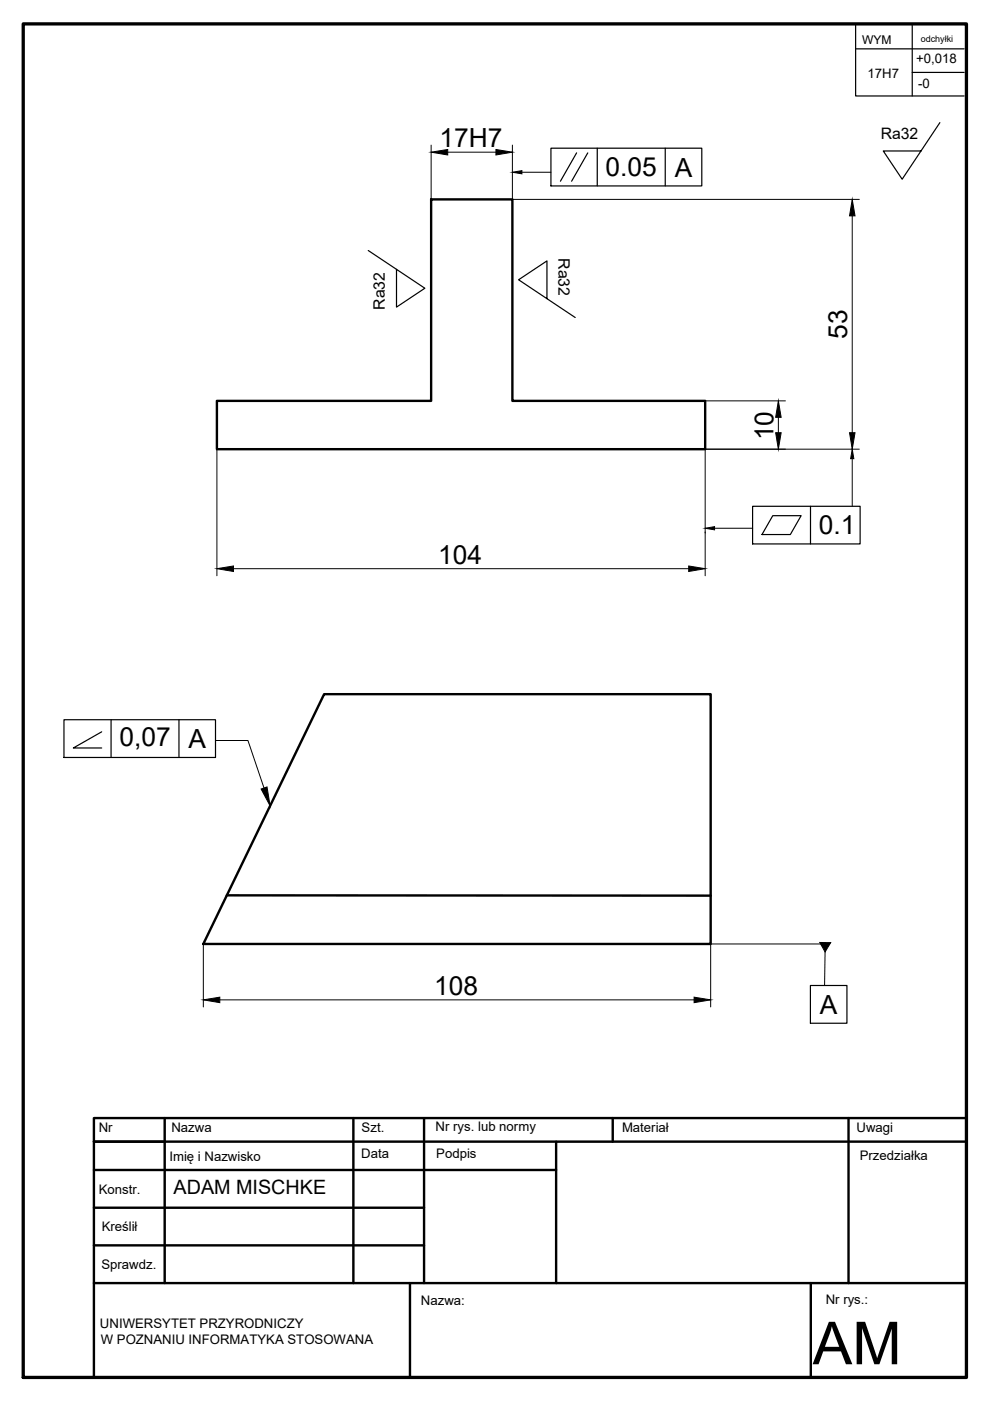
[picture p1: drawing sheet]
<svg xmlns="http://www.w3.org/2000/svg" width="210mm" height="297mm" viewBox="0 0 210 297" stroke-linecap="round" stroke-linejoin="round" font-family="sans-serif">
<!-- layer: linia obramowania -->
<path d="M4.9 5.1h200v286.9h-200z" fill="none" stroke="#000" stroke-width=".7"/>
<!-- layer: linia cienka -->
<path d="M34.9 237.1h95M179.9 237.1h25v4.9M19.9 248.1v43.9h185M34.9 242v30M117.9 242h12M86.9 272h3M171.9 272h8" fill="none" stroke="#000" stroke-width=".21"/>
<!-- layer: linia gruba -->
<g fill="none" stroke="#000" stroke-width=".51">
<path d="M46 85h45.4v-42.7h17.2v42.7h40.9v10.2h-103.5zM68.7 147.2h82v52.9h-107.6zM48.1 189.8l102.6 .1M34.9 237.1v34.9M74.9 237.1v34.9M89.9 237.1v34.9M129.9 237.1v4.9M179.9 237.1v34.9M204.9 237.1h-185v54.9M19.9 242h185M19.9 256.1h70M19.9 248.1h98"/>
<path d="M117.9 242v30M19.9 272h185M19.9 264h70M86.9 272v20M171.9 272v20"/>
</g>
<!-- layer: wymiar cienka -->
<g fill="none" stroke="#000" stroke-width=".21">
<path d="M91.4 30.8v11.5M94.9 32.3h10.2M108.6 30.8v11.5h73.6M110.7 36.5h6.1M180.7 45.8v45.9M46 95.2v26.9M108.6 95.2h73.6M149.5 95.2v26.9M149.5 85h17M165 88.5v3.2M180.7 97.2v10.1M149.5 113h.1"/>
<path d="M151.5 112h8.1M49.5 120.6h96.5M45.7 157h6.9l3.4 10.1M43.1 200.1v13.4M46.6 212h100.6M174.9 201.8l-.1 7.1M175.6 200.1h-24.9v13.4"/>
</g>
<g fill="#000" stroke="#000" stroke-width=".21">
<path d="M91.4 32.3l3.5-.6v1.2zM105.1 31.7l3.5 .6-3.5 .6zM108.6 36.5l2.1-.3v.7zM180.7 42.3l.6 3.5h-1.2zM165 85l.6 3.5h-1.1zM164.5 91.7h1.1l-.6 3.5zM180.1 91.7h1.2l-.6 3.5zM180.7 95.2l.3 2h-.6zM149.5 112l2-.3v.6zM46 120.6l3.5-.6v1.2zM146 120l3.5 .6-3.5 .6zM55.4 167.3l1.2-.5 .7 4.1z"/>
<path d="M173.8 199.8l2.3 .1-1.2 1.9zM43.1 212l3.5-.6v1.2zM147.2 211.4l3.5 .6-3.5 .6z"/>
</g>
<!-- layer: 0 -->
<g fill="none" stroke="#000" stroke-width=".25">
<path d="M181.4 5.4v14.9h23M181.4 10.4h23M193.4 5.4v14.9M193.4 15.4h11M116.8 31.4h32v8h-32zM122.3 32.4l-3.5 6M124.6 32.4l-3.4 6M126.6 31.4v8M141 31.4v8M199.3 26l-8 12-4-6h8M78.1 53.1l12 8-6 4v-8M116 63.3v-8l-6 4 12 8"/>
<path d="M159.6 107.3h22.8v8h-22.8zM163.8 109.3h6.1l-2.3 4h-6zM171.8 107.3v8"/>
</g>
<!-- layer: wymiar cienka -->
<path d="M13.6 152.6h32.1v8h-32.1zM21.6 155.2l-6 3.4h6M23.6 152.6v8M37.9 152.6v8M171.8 208.9h7.8v8h-7.8z" fill="none" stroke="#000" stroke-width=".25"/>
<text font-size="12.6" x="172.3" y="289.2">AM</text>
<g font-size="5.6">
<text x="93.2" y="31.3">17H7</text>
<text x="128.4" y="37.4">0.05</text>
<text x="143.1" y="37.4">A</text>
<text x="179.6" y="71.8" transform="rotate(-90 179.6 71.8)">53</text>
<text x="164" y="93.4" transform="rotate(-90 164 93.4)">10</text>
<text x="173.6" y="113.3">0.1</text>
<text x="92.9" y="119.5">104</text>
<text x="25.3" y="158.2">0,07</text>
<text x="40" y="158.6">A</text>
<text x="92" y="210.9">108</text>
<text x="173.8" y="215">A</text>
</g>
<text font-size="4.2" x="36.8" y="253.1">ADAM MISCHKE</text>
<g font-size="3.3">
<text x="186.7" y="29.5">Ra32</text>
<text x="118.4" y="54.8" transform="rotate(90 118.4 54.8)">Ra32</text>
<text x="81.6" y="65.7" transform="rotate(-90 81.6 65.7)">Ra32</text>
</g>
<g font-size="2.8">
<text x="183.9" y="16.4">17H7</text>
<text x="194.3" y="13.4">+0,018</text>
<text x="194.7" y="18.7">-0</text>
<text x="36.4" y="239.9">Nazwa</text>
<text x="76.7" y="240">Szt.</text>
<text x="92.4" y="239.7">Nr rys. lub normy</text>
<text x="20.9" y="240.1">Nr</text>
<text x="76.6" y="245.6">Data</text>
<text x="92.5" y="245.5">Podpis</text>
<text x="131.9" y="240">Materiał</text>
<text x="181.6" y="240">Uwagi</text>
<text x="182.3" y="245.9">Przedziałka</text>
<text x="35.9" y="246">Imię i Nazwisko</text>
<text x="20.9" y="253.1">Konstr.</text>
<text x="21.6" y="260.9">Kreślił</text>
<text x="21.5" y="269.1">Sprawdz.</text>
<text x="21.2" y="281.5">UNIWERSYTET PRZYRODNICZY</text>
<text x="89.3" y="276.6">Nazwa:</text>
<text x="175.1" y="276.4">Nr rys.:</text>
<text x="21.4" y="284.9">W POZNANIU INFORMATYKA STOSOWANA</text>
</g>
<text font-size="2.6" x="182.8" y="9.3">WYM</text>
<text font-size="1.9" x="195.2" y="8.9">odchyłki</text>
</svg>
